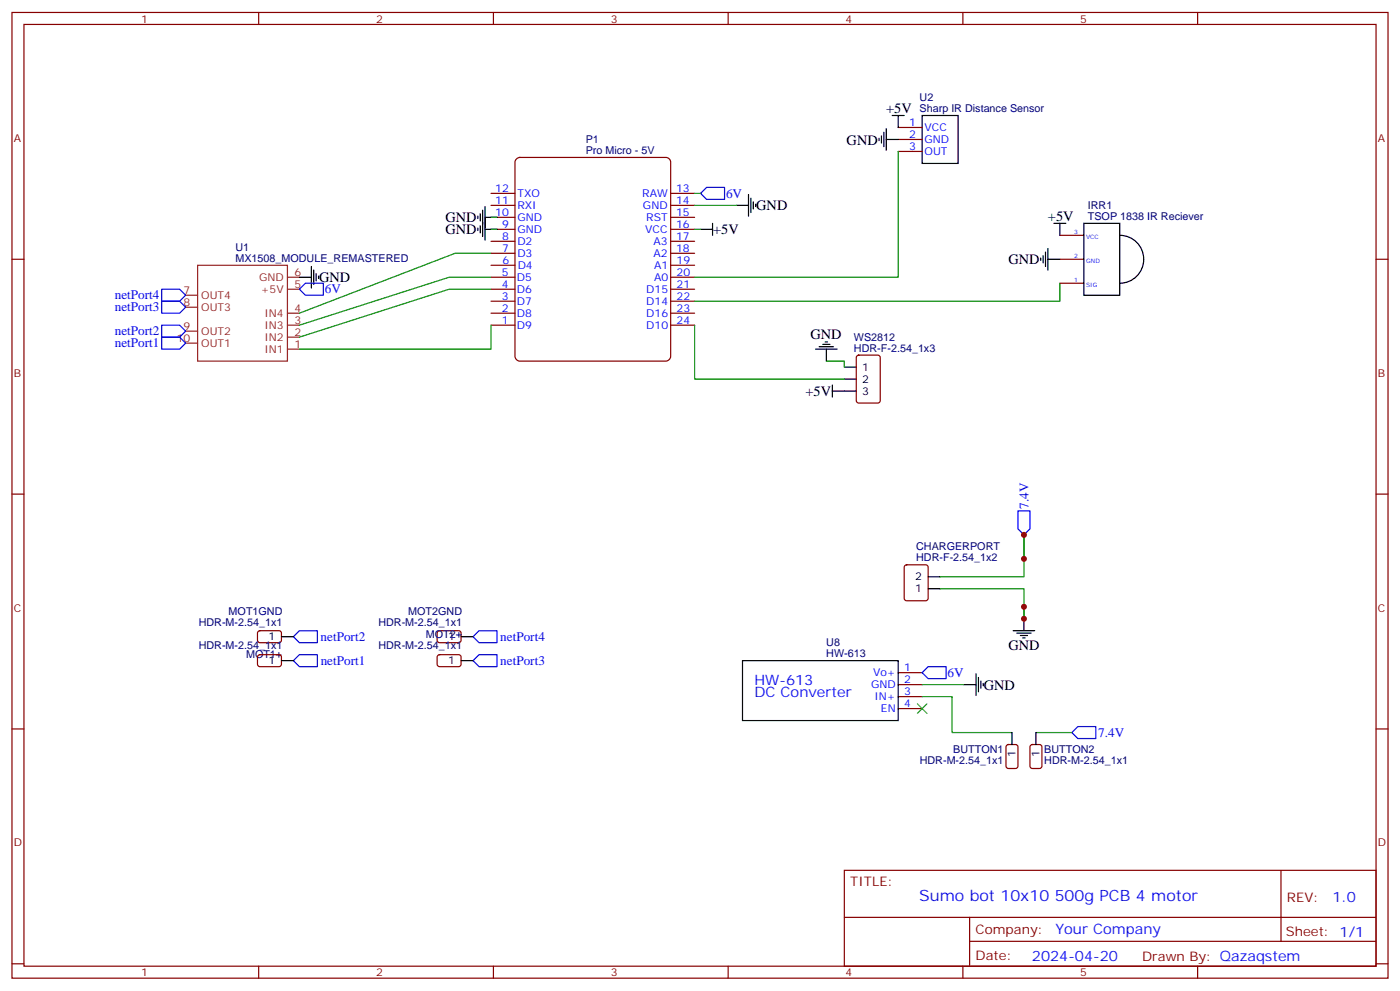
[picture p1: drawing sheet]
<svg xmlns="http://www.w3.org/2000/svg" width="412mm" height="292mm" viewBox="0 0 412 292" stroke-linecap="round" stroke-linejoin="round" font-family="sans-serif">
<g fill="none" stroke="#870000" stroke-width=".35">
<path d="M3.5 3.7h405.4v284.3h-405.4zM7.1 7.2h398.2v277.3h-398.2zM76.2 3.7v3.5M145.3 3.7v3.5M214.5 3.7v3.5M283.6 3.7v3.5M352.8 3.7v3.5M3.5 76.3h3.6M405.3 76.3h3.6M3.5 145.5h3.6M405.3 145.5h3.6M3.5 214.6h3.6"/>
<path d="M405.3 214.6h3.6M248.7 256.3h156.6v28.2h-156.6zM377.3 256.3v20.9M248.7 270.1h156.5M285.6 277.2h119.6M285.6 270.1v14.1M3.5 283.8h3.6M76.2 284.5v3.5M145.3 284.5v3.5M214.5 284.5v3.5M283.6 284.5v3.5M352.8 284.5v3.5"/>
<path d="M405.3 283.8h3.6"/>
</g>
<path d="M152 46.9l1.1-.5h43a1.41 1.41 0 0 1 1.5 1.4v57.1a1.51 1.51 0 0 1-1.5 1.4h-43a1.51 1.51 0 0 1-1.4-1.4v-57.1z" fill="#fff" stroke="#800000" stroke-width=".35"/>
<g fill="none" stroke="#870000" stroke-width=".35">
<path d="M264.6 37.5h7M144.6 56.9h7.1M197.6 56.9h7M264.6 41.1h7M264.6 44.6h7M144.6 78.1h7.1M144.6 74.6h7.1M144.6 71h7.1M144.6 67.5h7.1M144.6 64h7.1M144.6 60.5h7.1M197.6 78.1h7"/>
<path d="M197.6 74.6h7M197.6 71h7M197.6 67.5h7M197.6 64h7M197.6 60.5h7M312.2 76.3h7.1M312.2 69.3h7.1M144.6 95.7h7.1M144.6 92.2h7.1M144.6 88.7h7.1M144.6 85.2h7.1M144.6 81.6h7.1"/>
<path d="M197.6 95.7h7M197.6 92.2h7M197.6 88.7h7M197.6 85.2h7M197.6 81.6h7M312.2 83.4h7.1M252.5 104.8l.4-.2h5.7l.6 .4 .1 13-.5 .6-5.9 .1-.6-.5-.1-12.9zM266.6 166.5l.5-.2h5.6l.6 .4 .1 9.5-.5 .6-5.8 .1-.7-.5-.1-9.4zM76.1 185.9l.5-.2 5.9 .1 .4 .6-.1 2.4-.6 .4h-5.9l-.5-.7v-2.1zM76.1 193l.5-.2h5.9l.4 .7-.1 2.4-.6 .4-5.9-.1-.5-.6v-2.1zM129 185.9l.5-.2 5.9 .1 .4 .6v2.4l-.7 .4h-5.9l-.4-.7v-2.1zM129 193l.5-.2h5.9l.4 .7v2.4l-.7 .4-5.9-.1-.4-.6v-2.1z"/>
<path d="M264.6 198h7M264.6 201.6h7M264.6 205.1h7M264.6 208.6h7M296.6 219.4l.4-.2h2.2l.6 .4 .1 6-.5 .6-2.4 .1-.6-.5-.1-5.9zM303.6 219.4l.5-.2h2.1l.7 .4v6l-.4 .6-2.4 .1-.7-.5v-5.9z"/>
</g>
<path d="M58.2 78.1h26.5v28.2h-26.5zM54.7 97.5h3.5M54.7 90.5h3.5M54.7 86.9h3.5M84.7 99.3h3.5M84.7 81.6h3.5M84.7 85.2h3.5M84.7 95.7h3.5M84.7 92.2h3.5M54.7 101h3.5M84.7 102.8h3.5" fill="none" stroke="#8c2424" stroke-width=".35"/>
<g fill="none" stroke="#000" stroke-width=".35">
<path d="M260.3 38.9v4.3M261.1 37.9v6.3M262.8 34h3.5M264.6 34v3.5M271.6 34h10.6v14.1h-10.6zM220.5 57.3v6.3M221.2 58.3v4.3M221.9 59.4v2.1M258.9 40.7v.7M259.6 40v2.1M261.1 41.1h3.5M91.7 78.5v6.3"/>
<path d="M92.4 79.5v4.2M140.8 63.6v.7M140.8 67.2v.7M141.5 62.9v2.2M141.5 66.5v2.1M142.2 61.9v7.7M142.9 64h3.5M142.9 60.8v9.9M142.9 67.5h3.5M206.4 67.5h3.5M209.9 65.8v3.5M217 60.5h3.5"/>
<path d="M222.6 60.1v.7M306.6 76v.7M307.3 75.3v2.1M308 74.2v4.3M308.7 76.3h3.5M308.7 73.2v6.3M310.4 65.8h3.6M312.2 65.8v3.5M319.3 65.8h10.5v21.1h-10.5zM329.8 69.3a7.1 7.1 0 0 1 7.1 7 7.1 7.1 0 0 1-7.1 7.1M88.2 81.6h3.5M93.1 80.6v2.1"/>
<path d="M93.8 81.3v.7M240.2 102.8h6.4M241.3 102.1h4.2M242.4 101.4h2.1M243.1 100.7h.7M243.4 102.8v3.5M245.2 115.1h7M245.2 113.4v3.5M248.7 108.1h3.5M248.7 111.6h3.5M273.4 173.4h3.5M273.4 169.8h3.5"/>
<path d="M82.9 187.5h3.5M82.9 194.5h3.5M135.8 187.5h3.5M135.8 194.5h3.5M218.7 194.5h45.9v17.7h-45.9zM287.5 198.4v6.4M288.2 199.5v4.2M298.4 185.7h6.4M299.5 186.4h4.2M300.6 187.1h2.1M301.3 187.8h.7M301.6 182.2v3.5"/>
<path d="M284 201.6h3.5M288.9 200.5v2.1M289.6 201.2v.7M298.1 215.7v3.5M305.2 215.7v3.5"/>
</g>
<g fill="none" stroke="#008700" stroke-width=".35">
<path d="M204.6 56.9h1.8M264.6 44.6v37h-60M144.6 74.6h-10.5l-45.9 17.6M144.6 67.5h1.8M144.6 64h1.8M204.6 60.5h12.4M204.6 67.5h1.8M144.6 95.7v7.1h-56.4M144.6 85.2h-12.3l-44.1 14.1M144.6 81.6h-12.3l-44.1 14.1M204.6 95.7v15.9h44.1M312.2 83.4v5.3h-107.6"/>
<path d="M243.4 106.3h5.3v1.8M276.9 173.4h24.7v8.8v-3.6M301.6 164.5v-7v12.3h-24.7M271.6 205.1h8.9v10.6h17.6M271.6 201.6h12.4M305.2 215.7h10.5"/>
</g>
<g fill="none" stroke="#00f" stroke-width=".35">
<path d="M206.4 56.9l1.7-1.7h5.3v3.5h-5.3zM47.6 99.3h5.3l1.8 1.7-1.8 1.8h-5.3zM47.6 95.7h5.3l1.8 1.8-1.8 1.8h-5.3zM47.6 88.7h5.3l1.8 1.8-1.8 1.7h-5.3zM47.6 85.2h5.3l1.8 1.7-1.8 1.8h-5.3zM90 83.4h5.2v3.5h-5.2l-1.8-1.7zM299.9 150.4h3.5v5.3l-1.8 1.8-1.7-1.8zM86.4 194.5l1.8-1.7h5.3v3.5h-5.3zM86.4 187.5l1.8-1.8h5.3v3.5h-5.3zM139.3 194.5l1.8-1.7h5.3v3.5h-5.3zM141.1 185.7h5.3v3.5h-5.3l-1.8-1.7zM271.6 198l1.8-1.7h5.3v3.5h-5.3z"/>
<path d="M315.7 215.7l1.8-1.8h5.3v3.6h-5.3z"/>
</g>
<path d="M270.2 207.2l2.8 2.8M273 207.2l-2.8 2.8" fill="none" stroke="#3c3" stroke-width=".35"/>
<g fill="#c00">
<circle cx="301.6" cy="178.6" r=".88"/>
<circle cx="301.6" cy="164.5" r=".88"/>
<circle cx="301.6" cy="157.5" r=".88"/>
<circle cx="301.6" cy="182.2" r=".88"/>
</g>
<text font-size="4.6" fill="#00f" x="270.8" y="265.3">Sumo bot 10x10 500g PCB 4 motor</text>
<g font-size="4.2">
<text x="261.1" y="33.3">+5V</text>
<text x="249.4" y="42.6">GND</text>
<text x="131.2" y="65.5">GND</text>
<text x="222.8" y="62">GND</text>
<text x="308.7" y="65.1">+5V</text>
<text x="131.2" y="69">GND</text>
<text x="210.1" y="68.9">+5V</text>
<text x="297" y="77.6">GND</text>
<text x="94" y="83.1">GND</text>
<text x="238.7" y="99.7">GND</text>
<text x="237.3" y="116.6">+5V</text>
<text x="297" y="191.3">GND</text>
<text x="289.8" y="203.1">GND</text>
</g>
<g font-size="4.2" fill="#00f">
<text x="222.2" y="201.6">HW-613</text>
<text x="222.2" y="205.1">DC Converter</text>
<text x="392.5" y="265.5">1.0</text>
<text x="310.9" y="275.1">Your Company</text>
<text x="304" y="282.9">2024-04-20</text>
</g>
<g font-size="3.9" fill="#00f">
<text x="213.9" y="58.2">6V</text>
<text x="33.8" y="88.1">netPort4</text>
<text x="95.7" y="86.4">6V</text>
<text x="33.8" y="91.6">netPort3</text>
<text x="33.8" y="98.7">netPort2</text>
<text x="33.8" y="102.2">netPort1</text>
<text x="303" y="149.7" transform="rotate(-90 303 149.7)">7.4V</text>
<text x="94.4" y="188.7">netPort2</text>
<text x="147.4" y="188.7">netPort4</text>
<text x="94.5" y="195.7">netPort1</text>
<text x="147.4" y="195.7">netPort3</text>
<text x="279.1" y="199.3">6V</text>
<text x="323.5" y="217">7.4V</text>
</g>
<g font-size="3.9" fill="#800">
<text x="250.5" y="260.8">TITLE:</text>
<text x="379.1" y="265.5">REV:</text>
<text x="287.4" y="275">Company:</text>
<text x="378.7" y="275.7">Sheet: 1/1</text>
<text x="287.4" y="282.7">Date:</text>
<text x="336.4" y="282.8">Drawn By: Qazaqstem</text>
</g>
<g font-size="3.2" fill="#800">
<text x="41.6" y="6.7">1</text>
<text x="110.8" y="6.7">2</text>
<text x="179.9" y="6.7">3</text>
<text x="249.1" y="6.7">4</text>
<text x="318.2" y="6.7">5</text>
<text x="4.1" y="41.8">A</text>
<text x="405.9" y="41.8">A</text>
<text x="4.1" y="110.9">B</text>
<text x="405.9" y="110.9">B</text>
<text x="4.1" y="180.1">C</text>
<text x="405.9" y="180.1">C</text>
<text x="4.1" y="249.2">D</text>
<text x="405.9" y="249.2">D</text>
<text x="41.6" y="287.5">1</text>
<text x="110.8" y="287.5">2</text>
<text x="179.9" y="287.5">3</text>
<text x="249.1" y="287.5">4</text>
<text x="318.2" y="287.5">5</text>
</g>
<g font-size="3.2" fill="#000080">
<text x="270.9" y="29.7">U2</text>
<text x="270.9" y="32.9">Sharp IR Distance Sensor</text>
<text x="172.5" y="45.3">Pro Micro - 5V</text>
<text x="172.5" y="42">P1</text>
<text x="320.5" y="64.7">TSOP 1838 IR Reciever</text>
<text x="320.5" y="61.5">IRR1</text>
<text x="69.3" y="77">MX1508_MODULE_REMASTERED</text>
<text x="69.3" y="73.8">U1</text>
<text x="251.5" y="100.3">WS2812</text>
<text x="251.5" y="103.5">HDR-F-2.54_1x3</text>
<text x="269.9" y="162">CHARGERPORT</text>
<text x="269.9" y="165.2">HDR-F-2.54_1x2</text>
<text x="58.5" y="184.2">HDR-M-2.54_1x1</text>
<text x="67.4" y="180.9">MOT1GND</text>
<text x="111.4" y="184.2">HDR-M-2.54_1x1</text>
<text x="120.3" y="180.9">MOT2GND</text>
<text x="58.5" y="191.2">HDR-M-2.54_1x1</text>
<text x="111.4" y="191.2">HDR-M-2.54_1x1</text>
<text x="125.5" y="188">MOT2+</text>
<text x="243.4" y="190.1">U8</text>
<text x="72.5" y="193.8">MOT1+</text>
<text x="243.4" y="193.4">HW-613</text>
<text x="280.8" y="221.7">BUTTON1</text>
<text x="307.6" y="221.7">BUTTON2</text>
<text x="270.9" y="224.9">HDR-M-2.54_1x1</text>
<text x="307.6" y="224.9">HDR-M-2.54_1x1</text>
</g>
<g font-size="3.2" fill="#00f">
<text x="267.9" y="37.2">1</text>
<text x="267.9" y="40.7">2</text>
<text x="272.3" y="38.6">VCC</text>
<text x="267.9" y="44.2">3</text>
<text x="272.3" y="42.1">GND</text>
<text x="272.3" y="45.6">OUT</text>
<text x="145.9" y="56.6">12</text>
<text x="152.4" y="58">TXO</text>
<text x="189.2" y="58">RAW</text>
<text x="199.2" y="56.6">13</text>
<text x="145.9" y="63.6">10</text>
<text x="145.9" y="60.1">11</text>
<text x="152.4" y="65.1">GND</text>
<text x="152.4" y="61.5">RXI</text>
<text x="189.4" y="61.5">GND</text>
<text x="190.4" y="65">RST</text>
<text x="199.2" y="60.1">14</text>
<text x="199.2" y="63.6">15</text>
<text x="147.9" y="70.7">8</text>
<text x="147.9" y="67.2">9</text>
<text x="152.4" y="68.6">GND</text>
<text x="190.1" y="68.5">VCC</text>
<text x="199.2" y="67.1">16</text>
<text x="199.2" y="70.7">17</text>
<text x="147.9" y="74.2">7</text>
<text x="148" y="77.7">6</text>
<text x="152.4" y="75.6">D3</text>
<text x="152.4" y="72.1">D2</text>
<text x="192.5" y="72.1">A3</text>
<text x="192.5" y="75.6">A2</text>
<text x="199.2" y="74.2">18</text>
<text x="199.3" y="77.8">19</text>
<text x="147.8" y="81.3">5</text>
<text x="152.3" y="82.7">D5</text>
<text x="152.5" y="79.1">D4</text>
<text x="192.7" y="79.2">A1</text>
<text x="192.7" y="82.7">A0</text>
<text x="199.3" y="81.3">20</text>
<text x="147.8" y="88.3">3</text>
<text x="147.8" y="84.8">4</text>
<text x="152.3" y="89.7">D7</text>
<text x="152.3" y="86.2">D6</text>
<text x="190.4" y="86.2">D15</text>
<text x="190.4" y="89.7">D14</text>
<text x="199.3" y="84.8">21</text>
<text x="199.3" y="88.3">22</text>
<text x="147.8" y="95.4">1</text>
<text x="147.8" y="91.8">2</text>
<text x="152.3" y="93.3">D8</text>
<text x="190.4" y="93.3">D16</text>
<text x="199.3" y="91.9">23</text>
<text x="199.3" y="95.4">24</text>
<text x="152.3" y="96.8">D9</text>
<text x="190.4" y="96.8">D10</text>
<text x="266.3" y="197.7">1</text>
<text x="256.6" y="202.6">GND</text>
<text x="257.2" y="199.1">Vo+</text>
<text x="266.3" y="201.2">2</text>
<text x="257.6" y="206.2">IN+</text>
<text x="259.5" y="209.7">EN</text>
<text x="266.3" y="204.8">3</text>
<text x="266.3" y="208.3">4</text>
</g>
<g font-size="3.2" fill="#8d2323">
<text x="76.3" y="82.7">GND</text>
<text x="86.8" y="81.3">6</text>
<text x="54.1" y="86.6">7</text>
<text x="59.3" y="88">OUT4</text>
<text x="76.8" y="86.2">+5V</text>
<text x="86.8" y="84.8">5</text>
<text x="54.1" y="90.1">8</text>
<text x="59.3" y="91.5">OUT3</text>
<text x="77.9" y="93.3">IN4</text>
<text x="86.8" y="95.4">3</text>
<text x="86.8" y="91.9">4</text>
<text x="52.1" y="100.7">10</text>
<text x="54.1" y="97.2">9</text>
<text x="59.3" y="98.6">OUT2</text>
<text x="77.9" y="100.3">IN2</text>
<text x="77.9" y="96.8">IN3</text>
<text x="86.8" y="98.9">2</text>
<text x="59.3" y="102.1">OUT1</text>
<text x="77.9" y="103.9">IN1</text>
<text x="86.8" y="102.4">1</text>
</g>
<g font-size="3.2">
<text x="254" y="109.1">1</text>
<text x="254" y="112.7">2</text>
<text x="254" y="116.2">3</text>
<text x="269.6" y="170.9">2</text>
<text x="269.6" y="174.4">1</text>
<text x="79.1" y="188.5">1</text>
<text x="132" y="188.5">1</text>
<text x="79.1" y="195.6">1</text>
<text x="132" y="195.6">1</text>
<text x="299.2" y="223" transform="rotate(-90 299.2 223)">1</text>
<text x="306.2" y="223" transform="rotate(-90 306.2 223)">1</text>
</g>
<g font-size="1.8" fill="#00f">
<text x="316.4" y="68.9">3</text>
<text x="320" y="70.3">VCC</text>
<text x="316.4" y="76">2</text>
<text x="320" y="77.4">GND</text>
<text x="316.4" y="83">1</text>
<text x="320" y="84.5">SIG</text>
</g>
</svg>
